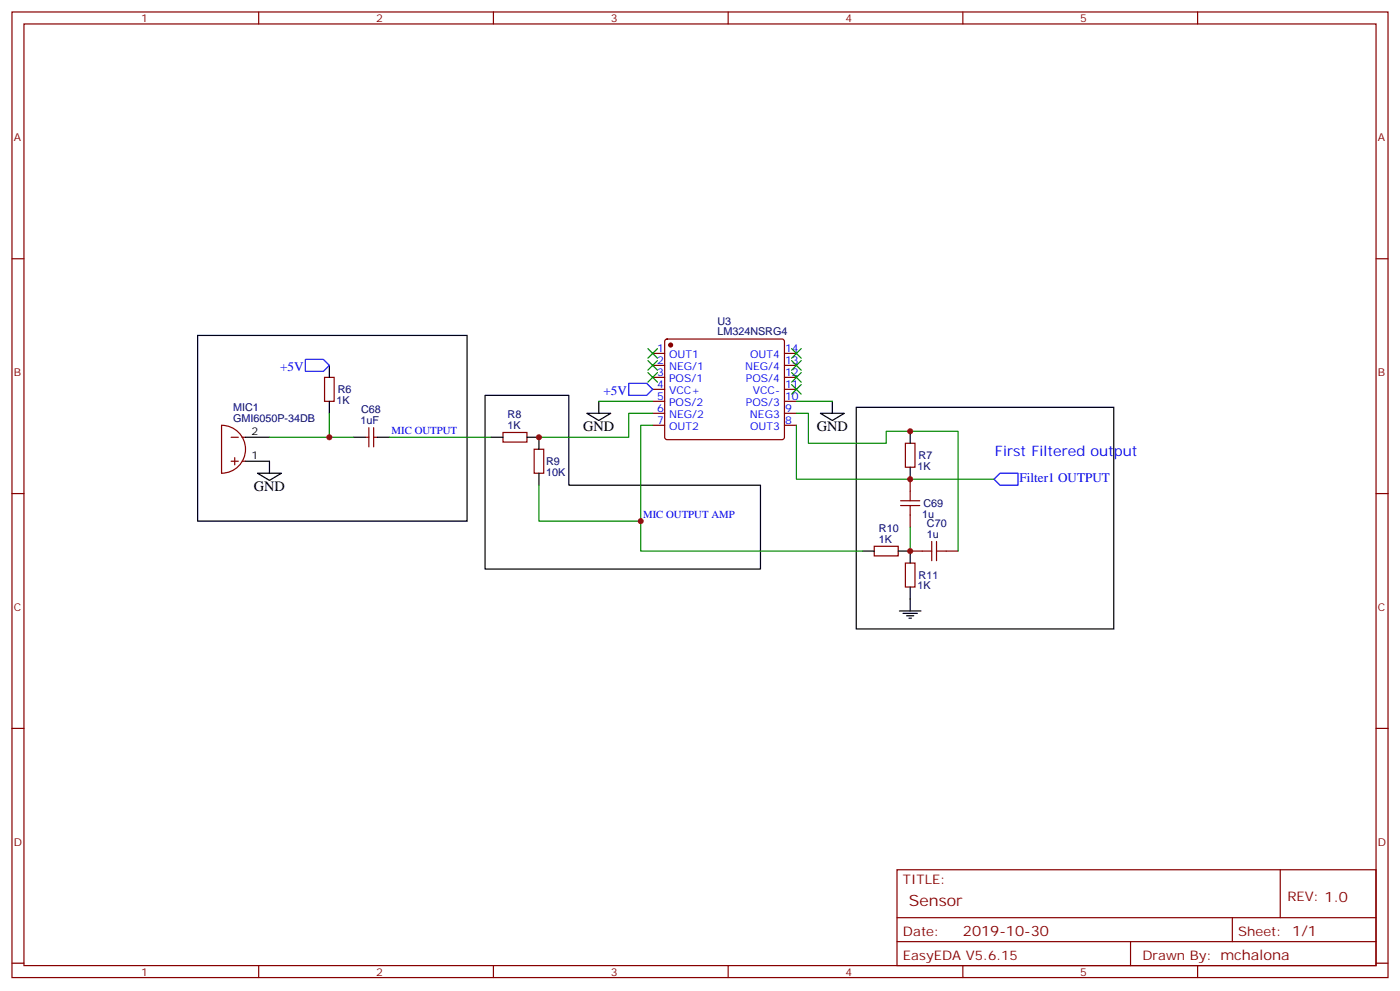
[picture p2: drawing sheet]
<svg xmlns="http://www.w3.org/2000/svg" width="412mm" height="292mm" viewBox="0 0 412 292" stroke-linecap="round" stroke-linejoin="round" font-family="sans-serif">
<g fill="none" stroke="#000" stroke-width=".35">
<path d="M58.2 98.8h79.4v54.7h-79.4zM97 107.6v3.5M97 118.2v3.5M142.9 116.4h24.7v26.5h56.4v24.7h-81.1zM176.4 118.2v3.5M245.2 118.2v3.5M252.2 119.9h75.9v65.3h-75.9zM72.3 135.8h7.1v3.5M72.3 128.8h7.1M75.8 139.3h7.1l-3.5 2.2zM104.1 128.8h3.5M111.1 128.8h3.6"/>
<path d="M144.6 128.8h3.6M155.2 128.8h3.5v3.5M158.7 139.3v3.6M172.9 121.7h7l-3.5 2.1zM241.7 121.7h7l-3.5 2.1zM268.1 127v3.5M268.1 137.6v3.5M254 162.3h3.5M264.6 162.3h3.5v3.5M264.9 179.9h6.4M268.1 172.9v7M266 180.6h4.2"/>
<path d="M267.1 181.3h2.1M267.8 182h.7"/>
</g>
<g fill="none" stroke="#870000" stroke-width=".35">
<path d="M3.5 3.5h405.4v284.4h-405.4zM7.1 7.1h398.2v277.2h-398.2zM76.2 3.5v3.6M145.3 3.5v3.6M214.5 3.5v3.6M283.6 3.5v3.6M352.8 3.5v3.6M3.5 76.2h3.6M405.3 76.2h3.6M95.6 111.1h2.8v7.1h-2.8zM192.3 104.1h3.5M192.3 107.6h3.5"/>
<path d="M192.3 111.1h3.5M192.3 114.7h3.5M192.3 118.2h3.5M196 100l.5-.2h33.9l.5 .2 .2 .5v28.3l-.3 .5-.4 .2h-33.9l-.5-.3-.2-.4v-28.3zM231.1 104.1h3.5M231.1 107.6h3.5M231.1 111.1h3.5M231.1 114.7h3.5M231.1 118.2h3.5M65.3 125.2a7.1 7.1 0 0 1 7 7.1 7.1 7.1 0 0 1-7 7zM68.1 128.8h2.1M68.1 135.8h2.1"/>
<path d="M69.1 134.8v2.1M71.3 128.8h1M71.3 135.8h1M107.6 128.8h1.1M108.7 125.9v5.7M110.1 128.8h1M110.1 125.9v5.7M148.2 127.4h7v2.8h-7zM157.3 132.3h2.9v7h-2.9zM192.3 121.7h3.5M192.3 125.2h3.5M231.1 121.7h3.5"/>
<path d="M231.1 125.2h3.5M266.7 130.5h2.8v7.1h-2.8zM3.5 145.3h3.6M265.3 147.5h5.6M265.3 148.9h5.6M268.1 141.1v6.4M268.1 148.9v6.3M274.5 159.5v5.6M275.9 159.5v5.6M405.3 145.3h3.6M257.5 160.9h7.1v2.8h-7.1zM266.7 165.8h2.8v7.1h-2.8z"/>
<path d="M268.1 162.3h6.4M275.9 162.3h6.3M3.5 214.5h3.6M405.3 214.5h3.6M264.2 256.1h141.1v28.2h-141.1zM377.1 256.1v14.1M264.2 270.2h141.1M264.2 277.3h141.1M333 277.3v7M363 270.2v7.1M3.5 283.6h3.6M76.2 284.3v3.6"/>
<path d="M145.3 284.3v3.6M214.5 284.3v3.6M283.6 284.3v3.6M352.8 284.3v3.6M405.3 283.6h3.6"/>
</g>
<circle cx="197.6" cy="101.6" r=".53" fill="#870000" stroke="#870000" stroke-width=".35"/>
<path d="M90 105.8h5.2l1.8 1.8-1.8 1.8h-5.2zM185.2 112.9h5.3l1.8 1.8-1.8 1.7h-5.3zM292.8 141.1l1.8-1.8h5.3v3.6h-5.3z" fill="none" stroke="#00f" stroke-width=".35"/>
<path d="M176.4 118.2h15.9M234.6 118.2h10.6M79.4 128.8h24.7M97 121.7v7.1M114.7 128.8h29.9M192.3 121.7h-7.1v7.1h-26.5M192.3 125.2h-3.6v37.1h65.3M234.6 125.2v15.9h58.2M234.6 121.7h3.5v8.8h23v-3.5h21.1v35.3M158.7 142.9v10.6h30M268.1 155.2v7.1" fill="none" stroke="#008700" stroke-width=".35"/>
<g fill="#c00">
<circle cx="97" cy="128.8" r=".88"/>
<circle cx="158.8" cy="128.8" r=".88"/>
<circle cx="268.1" cy="162.3" r=".88"/>
<circle cx="188.7" cy="153.5" r=".88"/>
<circle cx="268.1" cy="141.1" r=".88"/>
<circle cx="268.1" cy="127" r=".88"/>
</g>
<g fill="#c00" stroke="#008700" stroke-width=".35">
<path d="M233.2 109.7l2.8 2.8zM236 109.7l-2.8 2.8z"/>
<path d="M233.2 106.2l2.8 2.8zM236 106.2l-2.8 2.8z"/>
<path d="M233.2 102.7l2.8 2.8zM236 102.7l-2.8 2.8z"/>
<path d="M190.9 109.7l2.8 2.8zM193.7 109.7l-2.8 2.8z"/>
<path d="M190.9 106.2l2.8 2.8zM193.7 106.2l-2.8 2.8z"/>
<path d="M190.9 102.7l2.8 2.8zM193.7 102.7l-2.8 2.8z"/>
<path d="M233.2 113.2l2.8 2.9zM236 113.2l-2.8 2.9z"/>
</g>
<text font-size="4.6" fill="#800" x="267.8" y="266.7">Sensor</text>
<g font-size="4.2">
<text x="171.8" y="127">GND</text>
<text x="240.6" y="127">GND</text>
<text x="74.8" y="144.6">GND</text>
</g>
<text font-size="4.2" fill="#00f" x="293.1" y="134.3">First Filtered output</text>
<text font-size="4.2" fill="#800" x="283.6" y="275.5">2019-10-30</text>
<g font-size="3.9" fill="#00f">
<text x="82.5" y="109.4">+5V</text>
<text x="177.8" y="116.4">+5V</text>
<text x="300.3" y="141.9">Filter1 OUTPUT</text>
</g>
<g font-size="3.9" fill="#800">
<text x="266" y="260.4">TITLE:</text>
<text x="379.2" y="265.3">REV: 1.0</text>
<text x="266" y="275.5">Date:</text>
<text x="364.8" y="275.5">Sheet: 1/1</text>
<text x="266" y="282.6">EasyEDA V5.6.15</text>
<text x="336.5" y="282.6">Draw</text>
<text x="346.7" y="282.6">n By: mchalona</text>
</g>
<g font-size="3.2" fill="#800">
<text x="41.6" y="6.5">1</text>
<text x="110.8" y="6.5">2</text>
<text x="179.9" y="6.5">3</text>
<text x="249.1" y="6.5">4</text>
<text x="318.2" y="6.5">5</text>
<text x="4.1" y="41.6">A</text>
<text x="405.9" y="41.6">A</text>
<text x="4.1" y="110.8">B</text>
<text x="405.9" y="110.8">B</text>
<text x="4.1" y="179.9">C</text>
<text x="405.9" y="179.9">C</text>
<text x="4.1" y="249.1">D</text>
<text x="405.9" y="249.1">D</text>
<text x="41.6" y="287.3">1</text>
<text x="110.8" y="287.3">2</text>
<text x="179.9" y="287.3">3</text>
<text x="249.1" y="287.3">4</text>
<text x="318.2" y="287.3">5</text>
</g>
<g font-size="3.2" fill="#000080">
<text x="211.3" y="95.6">U3</text>
<text x="211.3" y="98.8">LM324NSRG4</text>
<text x="99.1" y="118.9">1K</text>
<text x="99.5" y="115.7">R6</text>
<text x="68.7" y="124.2">GMI6050P-34DB</text>
<text x="68.7" y="121">MIC1</text>
<text x="106.2" y="124.9">1uF</text>
<text x="106.4" y="121.7">C68</text>
<text x="149.5" y="123.1">R8</text>
<text x="149.5" y="126.3">1K</text>
<text x="160.9" y="137">R9</text>
<text x="270.6" y="135.1">R7</text>
<text x="160.9" y="140.1">10K</text>
<text x="270.2" y="138.3">1K</text>
<text x="272" y="149.2">C69</text>
<text x="271.6" y="152.4">1u</text>
<text x="273.1" y="155.2">C70</text>
<text x="258.9" y="159.8">1K</text>
<text x="258.9" y="156.6">R10</text>
<text x="273.1" y="158.4">1u</text>
<text x="270.2" y="173.6">1K</text>
<text x="270.6" y="170.4">R11</text>
</g>
<g font-size="3.2" fill="#00f">
<text x="193.6" y="103.7">1</text>
<text x="193.6" y="107.2">2</text>
<text x="197.1" y="105.5">OUT1</text>
<text x="221" y="105.5">OUT4</text>
<text x="231.2" y="107.2">13</text>
<text x="231.2" y="103.7">14</text>
<text x="193.6" y="110.8">3</text>
<text x="197.1" y="109">NEG/1</text>
<text x="197.1" y="112.5">POS/1</text>
<text x="219.5" y="109">NEG/4</text>
<text x="219.7" y="112.5">POS/4</text>
<text x="231.2" y="110.8">12</text>
<text x="193.6" y="114.3">4</text>
<text x="193.6" y="117.8">5</text>
<text x="197.1" y="116.1">VCC+</text>
<text x="197.1" y="119.6">POS/2</text>
<text x="219.7" y="119.6">POS/3</text>
<text x="221.7" y="116.1">VCC-</text>
<text x="231.2" y="117.8">10</text>
<text x="231.2" y="114.3">11</text>
<text x="193.6" y="121.4">6</text>
<text x="193.6" y="124.9">7</text>
<text x="197.1" y="123.1">NEG/2</text>
<text x="220.9" y="123.1">NEG3</text>
<text x="231.2" y="124.9">8</text>
<text x="231.2" y="121.4">9</text>
<text x="115.4" y="127.9">MIC OUTPUT</text>
<text x="197.1" y="126.6">OUT2</text>
<text x="221" y="126.6">OUT3</text>
<text x="189.4" y="152.6">MIC OUTPUT AMP</text>
</g>
<g font-size="3.2">
<text x="74.1" y="128.1">2</text>
<text x="74.1" y="135.1">1</text>
</g>
</svg>
